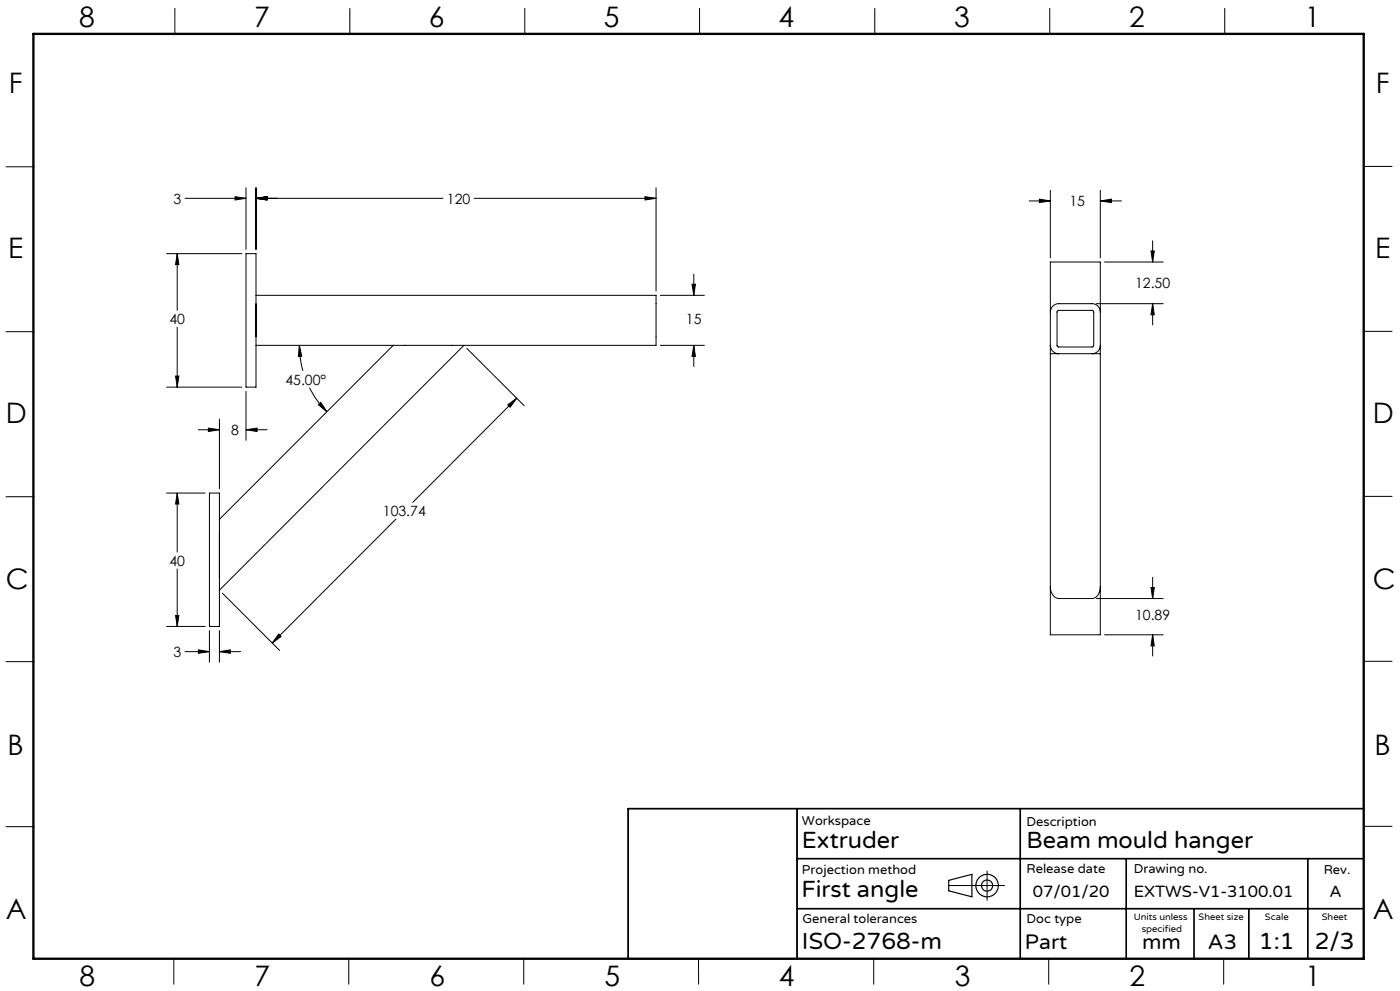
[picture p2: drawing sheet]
<svg xmlns="http://www.w3.org/2000/svg" width="420mm" height="297mm" viewBox="0 0 420 297" stroke-linecap="round" stroke-linejoin="round" font-family="sans-serif">
<g fill="none" stroke="#000" stroke-width=".35">
<path d="M284.6 263.8l7-1.8v6.8l-7-1.8z"/>
<circle cx="296.1" cy="265.4" r="1.66"/>
<circle cx="296.1" cy="265.4" r="3.4"/>
</g>
<g fill="none" stroke="#000" stroke-width=".3">
<path d="M52.5 2.5v7.7M105 2.5v7.7M157.4 2.5v7.7M209.9 2.5v7.7M262.4 2.5v7.7M314.9 2.5v7.7M367.4 2.5v7.7M1.8 50h8.5M55.5 59.4h18.3M70.5 58.9l3.3 .5-3.3 .5zM73.8 56.3v18.5M76.8 59.4l3.3-.5v1z"/>
<path d="M76.8 56.3v18.5M76.8 59.4h56.1M142.3 59.4h54.5M193.5 58.9l3.3 .5-3.3 .5zM196.8 56.3v30.9M311.8 59.7l3.3 .5-3.3 .5zM315.1 57v20.3M330.1 57v20.3M409.1 49.9h8.5M50 76h22.5M53.2 76l.5 3.3h-1zM53.2 76v17"/>
<path d="M73.8 76h3v40h-3zM308.8 60.2h6.3M315.1 78.5h15v111.7h-15zM330.1 60.2l3.3-.5v1zM330.1 60.2h6.3M331.4 78.5h17.6M345.3 75.2h1l-.5 3.3zM345.8 72.2v6.3M1.8 99.4h8.5M53.2 98.1v17.9M76.8 88.5h120v15h-57.6M198.1 88.5h13.2"/>
<path d="M207.6 85.2h1l-.5 3.3zM208.1 82.2v6.3M315.1 93.5a2.53 2.53 0 0 1 2.5-2.5h10a2.47 2.47 0 0 1 2.5 2.5M317.3 93.2h10.7v10.7h-10.7l-.2-.3zM328.9 91h20.1M345.8 91l.5 3.3h-1zM345.8 91v6.4M409.1 99.3h8.5M50 116h22.5M52.7 112.7h1l-.5 3.3zM73.8 117.3v14.7M76.8 103.5h41.2"/>
<path d="M89.8 103.5l.7 3.3-1 .1zM89.8 103.5l.3 3.9 .8 3.8M92.9 116.2l2.5 4.1 2.7 3.1M118 103.5h21.2M118 103.5l-52.2 52.1M139.2 103.5l-73.4 73.4M140.1 104.4l17.2 17.2M155 119.3l-31.2 31.3M198.1 103.5h13.2M208.1 103.5l.5 3.3h-1zM208.1 103.5v6.4M315.1 106h2.5"/>
<path d="M315.1 103.5a2.53 2.53 0 0 0 2.5 2.5M317.6 106h10M327.6 106h2.5M330.1 103.5a2.47 2.47 0 0 1-2.5 2.5M59.5 128.8h6.3M62.5 128.3l3.3 .5-3.3 .5zM65.8 125.6v20.9M73.8 128.8l3.3-.5v1zM73.8 128.8h6.4M95.5 121.3l.7-.7 1.9 2.8zM152.3 121.3l2.7-2-2 2.8zM1.8 148.9h8.5"/>
<path d="M50 147.8h11.6M53.2 147.8l.5 3.3h-1zM53.2 147.8v17.7M62.8 147.8h3v39.9h-3zM118.8 155.6l-37.1 37.1M409.1 148.8h8.5M53.2 170.5v17.2M66.7 177.8l17.2 17.1M315.1 175.8a3.3 3.3 0 0 0 2.5 3.6h10a3.2 3.2 0 0 0 2.5-3.6M328.9 179.4h20.1M345.3 176.1h1l-.5 3.3zM345.8 173v6.4"/>
<path d="M1.8 198.3h8.5M50 187.7h11.6M52.7 184.5h1l-.5 3.2zM55.5 195.3h7.3M59.5 194.8l3.3 .5-3.3 .5zM62.8 189v9.5M65.8 195.3l3.3-.5v1zM65.8 189v9.5M65.8 195.3h6.4M83.6 190l.7 .7-2.6 2zM331.4 190.2h17.6M345.8 190.2l.5 3.4h-1z"/>
<path d="M345.8 190.2v6.4M409.1 198.2h8.5M1.8 247.8h8.5M188.5 242.4h50.6v44.9h-50.6zM409.1 247.6h8.5M284.6 265.4h16.8M296.1 261.1v8.7M52.1 287.3v7.7M104.6 287.3v7.7M157.1 287.3v7.7M209.6 287.3v7.7M262.1 287.3v7.7"/>
<path d="M314.6 287.3v7.7M367.1 287.3v7.7"/>
</g>
<path d="M239.1 242.4v44.9M239.1 257.3h170M306.1 242.4v44.9M337.9 257.3v30M392.4 257.3v30M409.1 242.4h-220.6v44.9M239.1 272.3h170M358.2 272.3v15M374.6 272.3v15" fill="none" stroke="#000" stroke-width=".5"/>
<path d="M10 10.2h399.1v277.1h-399.1z" fill="none" stroke="#000" stroke-width=".7"/>
<path d="M52.7 184.5h1l-.5 3.2zM53.2 147.8l.5 3.3h-1zM52.7 112.7h1l-.5 3.3zM53.2 76l.5 3.3h-1zM89.8 103.5l.7 3.3-1 .1zM95.5 121.3l.7-.7 1.9 2.8zM207.6 85.2h1l-.5 3.3zM208.1 103.5l.5 3.3h-1zM62.5 128.3l3.3 .5-3.3 .5zM73.8 128.8l3.3-.5v1zM193.5 58.9l3.3 .5-3.3 .5zM76.8 59.4l3.3-.5v1zM83.6 190l.7 .7-2.6 2zM152.3 121.3l2.7-2-2 2.8zM59.5 194.8l3.3 .5-3.3 .5zM65.8 195.3l3.3-.5v1zM70.5 58.9l3.3 .5-3.3 .5zM76.8 59.4l3.3-.5v1zM345.3 75.2h1l-.5 3.3zM345.8 91l.5 3.3h-1zM345.3 176.1h1l-.5 3.3zM345.8 190.2l.5 3.4h-1zM311.8 59.7l3.3 .5-3.3 .5zM330.1 60.2l3.3-.5v1z" fill="#000"/>
<g font-size="8.5">
<text x="23.8" y="8">8</text>
<text x="76.3" y="8">7</text>
<text x="128.7" y="8">6</text>
<text x="181.2" y="8">5</text>
<text x="233.6" y="8">4</text>
<text x="286.3" y="8">3</text>
<text x="338.7" y="8">2</text>
<text x="391.4" y="8">1</text>
<text x="2.7" y="28">F</text>
<text x="412.8" y="28">F</text>
<text x="2.4" y="77.2">E</text>
<text x="412.5" y="77.2">E</text>
<text x="1.8" y="126.8">D</text>
<text x="411.9" y="126.9">D</text>
<text x="1.8" y="176.6">C</text>
<text x="411.9" y="176.7">C</text>
<text x="2.3" y="226.2">B</text>
<text x="412.4" y="226.2">B</text>
<text x="1.7" y="275.4">A</text>
<text x="411.8" y="275.5">A</text>
<text x="23.9" y="295.5">8</text>
<text x="76.4" y="295.5">7</text>
<text x="128.8" y="295.5">6</text>
<text x="181.3" y="295.5">5</text>
<text x="233.7" y="295.5">4</text>
<text x="286.4" y="295.5">3</text>
<text x="338.8" y="295.5">2</text>
<text x="391.5" y="295.5">1</text>
</g>
<g font-size="7.1">
<text x="240.6" y="254">Extruder</text>
<text x="308" y="254">Beam mould hanger</text>
<text x="240.4" y="268.8">First angle</text>
<text x="240.6" y="284.3">ISO-2768-m</text>
<text x="377.7" y="284.3">1:1</text>
<text x="394.4" y="284.3">2/3</text>
</g>
<g font-size="6.3">
<text x="307.5" y="284.3">Part</text>
<text x="342.6" y="284.3">mm</text>
<text x="362.4" y="284.3">A3</text>
</g>
<g font-size="4.9">
<text x="309.9" y="268.7">07/01/20</text>
<text x="340.1" y="268.7">EXTWS-V1-3100.01</text>
<text x="398.9" y="268.7">A</text>
</g>
<g font-size="4.2">
<text x="52" y="61">3</text>
<text x="134.1" y="61">120</text>
<text x="320.8" y="61.8">15</text>
<text x="340.5" y="86.3">12.50</text>
<text x="50.8" y="97.1">40</text>
<text x="205.8" y="97.1">15</text>
<text x="85.6" y="115.3">45.00°</text>
<text x="69.3" y="130.4">8</text>
<text x="114.9" y="154.7">103.74</text>
<text x="50.8" y="169.6">40</text>
<text x="340.5" y="185.7">10.89</text>
<text x="52" y="196.9">3</text>
</g>
<g font-size="3.9">
<text x="240.6" y="247.2">Workspace</text>
<text x="307.9" y="247.4">Description</text>
<text x="240.6" y="262.1">Projection method</text>
<text x="308" y="261.5">Release date</text>
<text x="340.1" y="261.5">Drawing no.</text>
<text x="397.1" y="262.1">Rev.</text>
<text x="240.7" y="276.6">General tolerances</text>
<text x="308" y="276.6">Doc type</text>
</g>
<g font-size="2.8">
<text x="340.1" y="275.6">Units unless</text>
<text x="359.6" y="275.6">Sheet size</text>
<text x="379.5" y="275.8">Scale</text>
<text x="396.5" y="275.6">Sheet</text>
<text x="342.5" y="279.4">specified</text>
</g>
</svg>
